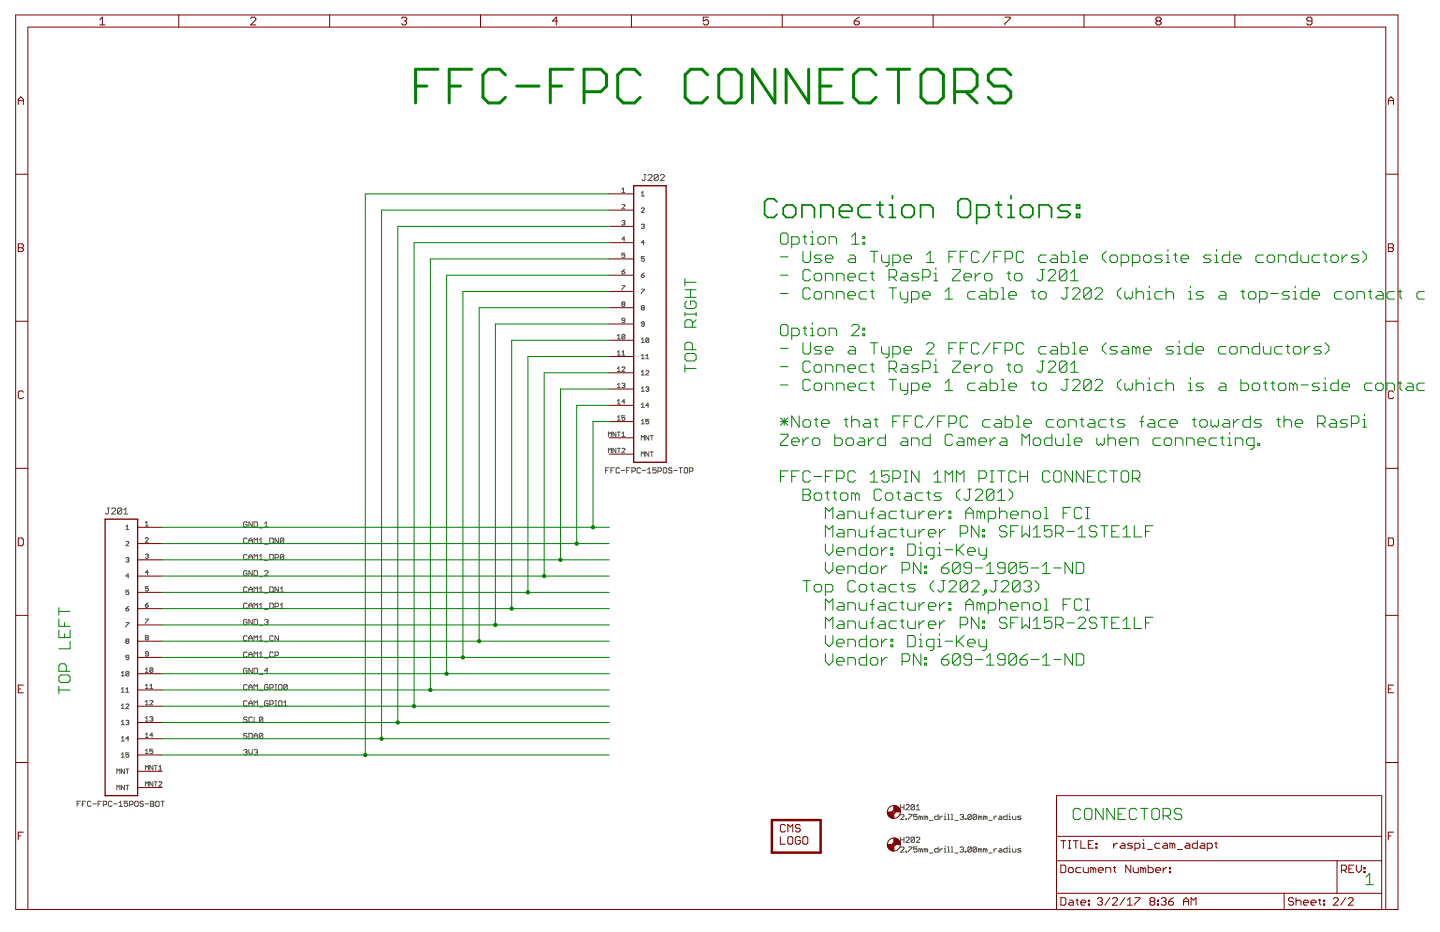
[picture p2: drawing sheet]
<?xml version="1.0" encoding="utf-8"?>
<!DOCTYPE eagle SYSTEM "eagle.dtd">
<eagle version="7.7.0">
<drawing>
<settings>
<setting alwaysvectorfont="yes"/>
<setting verticaltext="up"/>
</settings>
<grid distance="0.1" unitdist="inch" unit="inch" style="lines" multiple="1" display="no" altdistance="0.01" altunitdist="inch" altunit="inch"/>
<schematic xreflabel="%F%N/%S.%C%R" xrefpart="/%S.%C%R">
<libraries>
<library name="daqcs">
<symbols>
<symbol name="FRAME_B_L">
<frame x1="0" y1="0" x2="431.8" y2="279.4" columns="9" rows="6" layer="94" border-bottom="no"/>
</symbol>
<symbol name="DOCFIELD">
<wire x1="0" y1="0" x2="71.12" y2="0" width="0.1016" layer="94"/>
<wire x1="101.6" y1="15.24" x2="87.63" y2="15.24" width="0.1016" layer="94"/>
<wire x1="0" y1="0" x2="0" y2="5.08" width="0.1016" layer="94"/>
<wire x1="0" y1="5.08" x2="71.12" y2="5.08" width="0.1016" layer="94"/>
<wire x1="0" y1="5.08" x2="0" y2="15.24" width="0.1016" layer="94"/>
<wire x1="101.6" y1="15.24" x2="101.6" y2="5.08" width="0.1016" layer="94"/>
<wire x1="71.12" y1="5.08" x2="71.12" y2="0" width="0.1016" layer="94"/>
<wire x1="71.12" y1="5.08" x2="87.63" y2="5.08" width="0.1016" layer="94"/>
<wire x1="71.12" y1="0" x2="101.6" y2="0" width="0.1016" layer="94"/>
<wire x1="87.63" y1="15.24" x2="87.63" y2="5.08" width="0.1016" layer="94"/>
<wire x1="87.63" y1="15.24" x2="0" y2="15.24" width="0.1016" layer="94"/>
<wire x1="87.63" y1="5.08" x2="101.6" y2="5.08" width="0.1016" layer="94"/>
<wire x1="101.6" y1="5.08" x2="101.6" y2="0" width="0.1016" layer="94"/>
<wire x1="0" y1="15.24" x2="0" y2="22.86" width="0.1016" layer="94"/>
<wire x1="101.6" y1="35.56" x2="0" y2="35.56" width="0.1016" layer="94"/>
<wire x1="101.6" y1="35.56" x2="101.6" y2="22.86" width="0.1016" layer="94"/>
<wire x1="0" y1="22.86" x2="101.6" y2="22.86" width="0.1016" layer="94"/>
<wire x1="0" y1="22.86" x2="0" y2="35.56" width="0.1016" layer="94"/>
<wire x1="101.6" y1="22.86" x2="101.6" y2="15.24" width="0.1016" layer="94"/>
<text x="1.27" y="1.27" size="2.54" layer="94">Date:</text>
<text x="12.7" y="1.27" size="2.54" layer="94">&gt;LAST_DATE_TIME</text>
<text x="72.39" y="1.27" size="2.54" layer="94">Sheet:</text>
<text x="86.36" y="1.27" size="2.54" layer="94">&gt;SHEET</text>
<text x="88.9" y="11.43" size="2.54" layer="94">REV:</text>
<text x="1.27" y="19.05" size="2.54" layer="94">TITLE:</text>
<text x="1.27" y="11.43" size="2.54" layer="94">Document Number:</text>
<text x="17.78" y="19.05" size="2.54" layer="94">&gt;DRAWING_NAME</text>
</symbol>
<symbol name="FFC-FPC-15POS">
<pin name="2" x="12.7" y="35.56" rot="R180"/>
<pin name="3" x="12.7" y="30.48" rot="R180"/>
<pin name="1" x="12.7" y="40.64" rot="R180"/>
<wire x1="-5.08" y1="-43.18" x2="-5.08" y2="43.18" width="0.4064" layer="94"/>
<wire x1="-5.08" y1="43.18" x2="5.08" y2="43.18" width="0.4064" layer="94"/>
<wire x1="5.08" y1="43.18" x2="5.08" y2="-43.18" width="0.4064" layer="94"/>
<wire x1="5.08" y1="-43.18" x2="-5.08" y2="-43.18" width="0.4064" layer="94"/>
<text x="-5.08" y="45.72" size="2.0828" layer="95" align="center-left">&gt;NAME</text>
<text x="0" y="-45.72" size="1.778" layer="96" align="center">&gt;VALUE</text>
<pin name="4" x="12.7" y="25.4" rot="R180"/>
<pin name="5" x="12.7" y="20.32" rot="R180"/>
<pin name="6" x="12.7" y="15.24" rot="R180"/>
<pin name="7" x="12.7" y="10.16" rot="R180"/>
<pin name="8" x="12.7" y="5.08" rot="R180"/>
<pin name="9" x="12.7" y="0" rot="R180"/>
<pin name="10" x="12.7" y="-5.08" rot="R180"/>
<pin name="11" x="12.7" y="-10.16" rot="R180"/>
<pin name="12" x="12.7" y="-15.24" rot="R180"/>
<pin name="13" x="12.7" y="-20.32" rot="R180"/>
<pin name="14" x="12.7" y="-25.4" rot="R180"/>
<pin name="15" x="12.7" y="-30.48" rot="R180"/>
<pin name="MNT@1" x="12.7" y="-35.56" rot="R180"/>
<pin name="MNT@2" x="12.7" y="-40.64" rot="R180"/>
</symbol>
<symbol name="TOC-10">
<text x="2.54" y="78.74" size="6.4516" layer="91">SHEET</text>
<text x="40.64" y="78.74" size="6.4516" layer="91">SHEET NAME</text>
<text x="15.24" y="71.12" size="3.81" layer="91">1</text>
<text x="15.24" y="63.5" size="3.81" layer="91">2</text>
<text x="15.24" y="55.88" size="3.81" layer="91">3</text>
<text x="15.24" y="48.26" size="3.81" layer="91">4</text>
<text x="15.24" y="40.64" size="3.81" layer="91">5</text>
<text x="15.24" y="33.02" size="3.81" layer="91">6</text>
<text x="15.24" y="25.4" size="3.81" layer="91">7</text>
<text x="15.24" y="17.78" size="3.81" layer="91">8</text>
<text x="15.24" y="10.16" size="3.81" layer="91">9</text>
<text x="15.24" y="2.54" size="3.81" layer="91">10</text>
<text x="81.28" y="96.52" size="7.62" layer="91" ratio="10" align="center">TABLE OF CONTENTS</text>
<wire x1="0" y1="86.36" x2="35.56" y2="86.36" width="1.27" layer="91"/>
<wire x1="35.56" y1="86.36" x2="165.1" y2="86.36" width="1.27" layer="91"/>
<wire x1="165.1" y1="86.36" x2="165.1" y2="76.2" width="1.27" layer="91"/>
<wire x1="165.1" y1="76.2" x2="35.56" y2="76.2" width="1.27" layer="91"/>
<wire x1="35.56" y1="76.2" x2="0" y2="76.2" width="1.27" layer="91"/>
<wire x1="0" y1="76.2" x2="0" y2="86.36" width="1.27" layer="91"/>
<wire x1="35.56" y1="86.36" x2="35.56" y2="76.2" width="1.27" layer="91"/>
<wire x1="165.1" y1="7.62" x2="165.1" y2="15.24" width="0.635" layer="91"/>
<wire x1="165.1" y1="22.86" x2="165.1" y2="30.48" width="0.635" layer="91"/>
<wire x1="165.1" y1="38.1" x2="165.1" y2="45.72" width="0.635" layer="91"/>
<wire x1="165.1" y1="53.34" x2="165.1" y2="60.96" width="0.635" layer="91"/>
<wire x1="165.1" y1="60.96" x2="165.1" y2="68.58" width="0.635" layer="91"/>
<wire x1="165.1" y1="68.58" x2="165.1" y2="76.2" width="0.635" layer="91"/>
<wire x1="0" y1="0" x2="0" y2="7.62" width="0.635" layer="91"/>
<wire x1="0" y1="15.24" x2="0" y2="22.86" width="0.635" layer="91"/>
<wire x1="0" y1="30.48" x2="0" y2="38.1" width="0.635" layer="91"/>
<wire x1="0" y1="45.72" x2="0" y2="53.34" width="0.635" layer="91"/>
<wire x1="0" y1="60.96" x2="0" y2="68.58" width="0.635" layer="91"/>
<wire x1="0" y1="68.58" x2="0" y2="76.2" width="0.635" layer="91"/>
<wire x1="0" y1="68.58" x2="165.1" y2="68.58" width="0.635" layer="91"/>
<wire x1="165.1" y1="60.96" x2="0" y2="60.96" width="0.635" layer="91"/>
<wire x1="0" y1="60.96" x2="0" y2="53.34" width="0.635" layer="91"/>
<wire x1="0" y1="53.34" x2="165.1" y2="53.34" width="0.635" layer="91"/>
<wire x1="165.1" y1="53.34" x2="165.1" y2="45.72" width="0.635" layer="91"/>
<wire x1="165.1" y1="45.72" x2="0" y2="45.72" width="0.635" layer="91"/>
<wire x1="0" y1="45.72" x2="0" y2="38.1" width="0.635" layer="91"/>
<wire x1="0" y1="38.1" x2="165.1" y2="38.1" width="0.635" layer="91"/>
<wire x1="165.1" y1="38.1" x2="165.1" y2="30.48" width="0.635" layer="91"/>
<wire x1="165.1" y1="30.48" x2="0" y2="30.48" width="0.635" layer="91"/>
<wire x1="0" y1="30.48" x2="0" y2="22.86" width="0.635" layer="91"/>
<wire x1="0" y1="22.86" x2="165.1" y2="22.86" width="0.635" layer="91"/>
<wire x1="165.1" y1="22.86" x2="165.1" y2="15.24" width="0.635" layer="91"/>
<wire x1="165.1" y1="15.24" x2="0" y2="15.24" width="0.635" layer="91"/>
<wire x1="0" y1="15.24" x2="0" y2="7.62" width="0.635" layer="91"/>
<wire x1="0" y1="7.62" x2="165.1" y2="7.62" width="0.635" layer="91"/>
<wire x1="165.1" y1="7.62" x2="165.1" y2="0" width="0.635" layer="91"/>
<wire x1="165.1" y1="0" x2="0" y2="0" width="0.635" layer="91"/>
<wire x1="35.56" y1="0" x2="35.56" y2="76.2" width="0.635" layer="91"/>
</symbol>
<symbol name="CMS_LOGO">
<text x="0" y="0" size="2.54" layer="94">CMS
LOGO</text>
<wire x1="-2.54" y1="-2.54" x2="12.7" y2="-2.54" width="0.762" layer="94"/>
<wire x1="12.7" y1="-2.54" x2="12.7" y2="7.62" width="0.762" layer="94"/>
<wire x1="12.7" y1="7.62" x2="-2.54" y2="7.62" width="0.762" layer="94"/>
<wire x1="-2.54" y1="7.62" x2="-2.54" y2="-2.54" width="0.762" layer="94"/>
</symbol>
<symbol name="MOUNT-HOLE">
<wire x1="0" y1="1.27" x2="1.27" y2="0" width="1.524" layer="94" curve="-90" cap="flat"/>
<wire x1="-1.27" y1="0" x2="0" y2="-1.27" width="1.524" layer="94" curve="90" cap="flat"/>
<wire x1="-0.508" y1="0" x2="0.508" y2="0" width="0.0508" layer="94"/>
<wire x1="0" y1="0.508" x2="0" y2="-0.508" width="0.0508" layer="94"/>
<circle x="0" y="0" radius="2.032" width="0.0508" layer="94"/>
<circle x="0" y="0" radius="0.508" width="0.0508" layer="94"/>
<text x="2.032" y="0.5842" size="1.778" layer="95">&gt;NAME</text>
<text x="2.032" y="-2.4638" size="1.778" layer="96">&gt;VALUE</text>
</symbol>
</symbols>
<devicesets>
<deviceset name="FRAME_B_L" prefix="FRAME" uservalue="yes">
<gates>
<gate name="G$1" symbol="FRAME_B_L" x="0" y="0" addlevel="always"/>
<gate name="G$2" symbol="DOCFIELD" x="325.12" y="0" addlevel="always"/>
</gates>
<devices>
<device name="">
<technologies>
<technology name="">
<attribute name="_EXTERNAL_" value="" constant="no"/>
</technology>
</technologies>
</device>
</devices>
</deviceset>
<deviceset name="FFC-FPC-15POS" prefix="J" uservalue="yes">
<gates>
<gate name="G$1" symbol="FFC-FPC-15POS" x="0" y="0"/>
</gates>
<devices>
<device name="_SMT" package="FFC-FPC-100P060X200-15N">
<connects>
<connect gate="G$1" pin="1" pad="1"/>
<connect gate="G$1" pin="10" pad="10"/>
<connect gate="G$1" pin="11" pad="11"/>
<connect gate="G$1" pin="12" pad="12"/>
<connect gate="G$1" pin="13" pad="13"/>
<connect gate="G$1" pin="14" pad="14"/>
<connect gate="G$1" pin="15" pad="15"/>
<connect gate="G$1" pin="2" pad="2"/>
<connect gate="G$1" pin="3" pad="3"/>
<connect gate="G$1" pin="4" pad="4"/>
<connect gate="G$1" pin="5" pad="5"/>
<connect gate="G$1" pin="6" pad="6"/>
<connect gate="G$1" pin="7" pad="7"/>
<connect gate="G$1" pin="8" pad="8"/>
<connect gate="G$1" pin="9" pad="9"/>
<connect gate="G$1" pin="MNT@1" pad="MNT1"/>
<connect gate="G$1" pin="MNT@2" pad="MNT2"/>
</connects>
<technologies>
<technology name="_FFC15">
<attribute name="CONTACT_LOCATION" value="TOP" constant="no"/>
<attribute name="DATASHEET" value="/Users/cschwab/Documents/School_Work/RIT_5/Fall_2016/MSD/git_repo/HW/docs/projects/raspi_zero_power_sensor_hat/datasheets/connectors/ffc_fpc/sfw12lf.pdf" constant="no"/>
<attribute name="FINISH" value="TIN" constant="no"/>
<attribute name="FLEX_TYPE" value="FFC,FPC" constant="no"/>
<attribute name="LOCKING" value="YES" constant="no"/>
<attribute name="MANUFACTURER" value="Amphenol" constant="no"/>
<attribute name="MANUFACTURER_PN" value="SFW15R-2STE1LF" constant="no"/>
<attribute name="MAX_CURRENT" value="1.0A" constant="no"/>
<attribute name="MOUNT_ANGLE" value="RIGHT" constant="no"/>
<attribute name="MOUNT_TYPE" value="SMT" constant="no"/>
<attribute name="PITCH" value="1.0mm" constant="no"/>
<attribute name="POSITIONS" value="15" constant="no"/>
<attribute name="VALUE" value="FFC-FPC-15POS-TOP" constant="no"/>
<attribute name="VENDOR" value="Digi-key" constant="no"/>
<attribute name="VENDOR_PN" value="609-1906-1-ND" constant="no"/>
</technology>
<technology name="_FFC15_BOT">
<attribute name="CONTACT_LOCATION" value="BOTTOM" constant="no"/>
<attribute name="DATASHEET" value="/Users/cschwab/Documents/School_Work/RIT_5/Fall_2016/MSD/git_repo/HW/docs/projects/raspi_zero_power_sensor_hat/datasheets/connectors/ffc_fpc/sfw12lf.pdf" constant="no"/>
<attribute name="FINISH" value="TIN" constant="no"/>
<attribute name="FLEX_TYPE" value="FFC,FPC" constant="no"/>
<attribute name="LOCKING" value="YES" constant="no"/>
<attribute name="MANUFACTURER" value="Amphenol" constant="no"/>
<attribute name="MANUFACTURER_PN" value="SFW15R-1STE1LF" constant="no"/>
<attribute name="MAX_CURRENT" value="1.0A" constant="no"/>
<attribute name="MOUNT_ANGLE" value="RIGHT" constant="no"/>
<attribute name="MOUNT_TYPE" value="SMT" constant="no"/>
<attribute name="PITCH" value="1.0mm" constant="no"/>
<attribute name="POSITIONS" value="15" constant="no"/>
<attribute name="VALUE" value="FFC-FPC-15POS-BOT" constant="no"/>
<attribute name="VENDOR" value="Digi-key" constant="no"/>
<attribute name="VENDOR_PN" value="609-1905-1-ND" constant="no"/>
</technology>
</technologies>
</device>
</devices>
</deviceset>
<deviceset name="TOC-10" prefix="TOC" uservalue="yes">
<gates>
<gate name="G$1" symbol="TOC-10" x="0" y="0"/>
</gates>
<devices>
<device name="">
<technologies>
<technology name="">
<attribute name="_EXTERNAL_" value="" constant="no"/>
</technology>
</technologies>
</device>
</devices>
</deviceset>
<deviceset name="CMS_LOGO" prefix="LOGO" uservalue="yes">
<gates>
<gate name="G$1" symbol="CMS_LOGO" x="0" y="0"/>
</gates>
<devices>
<device name="" package="CMS_LOGO">
<technologies>
<technology name=""/>
</technologies>
</device>
</devices>
</deviceset>
<deviceset name="MOUNT-HOLE" prefix="H" uservalue="yes">
<gates>
<gate name="G$1" symbol="MOUNT-HOLE" x="0" y="0"/>
</gates>
<devices>
<device name="_2.75_3.0" package="2,75_3,0_HOLE_RASPI">
<technologies>
<technology name="">
<attribute name="DATASHEET" value="HW/docs/projects/raspi_zero_power_sensor_hat/mechanicals/rpi-zero-v1_2_dimensions.pdf" constant="no"/>
<attribute name="VALUE" value="2.75mm_drill_3.00mm_radius" constant="no"/>
</technology>
</technologies>
</device>
<device name="_2.2_2.0" package="2,2_2,0_HOLE_RASPI_CAM">
<technologies>
<technology name="">
<attribute name="DATASHEET" value="HW/docs/projects/raspi_zero_power_sensor_hat/mechanicals/rpi-cam-v2_1-dimensions.pdf" constant="no"/>
<attribute name="VALUE" value="2.2mm_drill_2.0mm_radius" constant="no"/>
</technology>
</technologies>
</device>
</devices>
</deviceset>
</devicesets>
</library>
</libraries>
<attributes>
</attributes>
<variantdefs>
<variantdef name="POR" current="yes"/>
</variantdefs>
<classes>
<class number="0" name="default" width="0" drill="0">
</class>
</classes>
<parts>
<part name="FRAME101" library="daqcs" deviceset="FRAME_B_L" device=""/>
<part name="FRAME201" library="daqcs" deviceset="FRAME_B_L" device=""/>
<part name="J201" library="daqcs" deviceset="FFC-FPC-15POS" device="_SMT" technology="_FFC15_BOT" value="FFC-FPC-15POS-BOT"/>
<part name="TOC101" library="daqcs" deviceset="TOC-10" device=""/>
<part name="J202" library="daqcs" deviceset="FFC-FPC-15POS" device="_SMT" technology="_FFC15" value="FFC-FPC-15POS-TOP"/>
<part name="LOGO201" library="daqcs" deviceset="CMS_LOGO" device=""/>
<part name="H201" library="daqcs" deviceset="MOUNT-HOLE" device="_2.75_3.0" value="2.75mm_drill_3.00mm_radius"/>
<part name="H202" library="daqcs" deviceset="MOUNT-HOLE" device="_2.75_3.0" value="2.75mm_drill_3.00mm_radius"/>
</parts>
<sheets>
<sheet>
<plain>
<text x="40.64" y="256.54" size="11.43" layer="91">RASPBERRY PI ZERO POWER SENSOR HAT</text>
<text x="81.28" y="190.5" size="3.81" layer="91">TITLE_TOC</text>
<text x="81.28" y="182.88" size="3.81" layer="91">CONNECTORS</text>
<text x="330.2" y="27.94" size="3.81" layer="91">TITLE_TOC</text>
<text x="421.64" y="7.62" size="3.81" layer="91">1</text>
<text x="327.66" y="60.96" size="3.81" layer="91">ENGINEER: CHRIS SCHWAB</text>
<text x="340.36" y="68.58" size="3.81" layer="91">TEAM: P17105</text>
<text x="335.28" y="76.2" size="3.81" layer="91">DESIGN: 001-005-01</text>
</plain>
<instances>
<instance part="FRAME101" gate="G$1" x="0" y="0"/>
<instance part="FRAME101" gate="G$2" x="325.12" y="0"/>
<instance part="TOC101" gate="G$1" x="40.64" y="119.38"/>
</instances>
<busses>
</busses>
<nets>
</nets>
</sheet>
<sheet>
<plain>
<text x="124.46" y="251.46" size="11.43" layer="91">FFC-FPC CONNECTORS</text>
<text x="15.24" y="81.28" size="3.81" layer="91" rot="R90" align="center">TOP LEFT</text>
<text x="210.82" y="182.88" size="3.81" layer="91" rot="R90" align="center">TOP RIGHT</text>
<text x="233.68" y="215.9" size="6.35" layer="91">Connection Options:</text>
<text x="238.76" y="76.2" size="3.81" layer="91">Option 1:
- Use a Type 1 FFC/FPC cable (opposite side conductors)
- Connect RasPi Zero to J201
- Connect Type 1 cable to J202 (which is a top-side contact connector)

Option 2:
- Use a Type 2 FFC/FPC cable (same side conductors)
- Connect RasPi Zero to J201
- Connect Type 1 cable to J202 (which is a bottom-side contact connector)

*Note that FFC/FPC cable contacts face towards the RasPi
Zero board and Camera Module when connecting.

FFC-FPC 15PIN 1MM PITCH CONNECTOR
  Bottom Cotacts (J201)
    Manufacturer: Amphenol FCI
    Manufacturer PN: SFW15R-1STE1LF
    Vendor: Digi-Key
    Vendor PN: 609-1905-1-ND
  Top Cotacts (J202,J203)
    Manufacturer: Amphenol FCI
    Manufacturer PN: SFW15R-2STE1LF 
    Vendor: Digi-Key
    Vendor PN: 609-1906-1-ND </text>
<text x="330.2" y="27.94" size="3.81" layer="91">CONNECTORS</text>
<text x="421.64" y="7.62" size="3.81" layer="91">1</text>
</plain>
<instances>
<instance part="FRAME201" gate="G$1" x="0" y="0"/>
<instance part="FRAME201" gate="G$2" x="325.12" y="0"/>
<instance part="J201" gate="G$1" x="33.02" y="78.74"/>
<instance part="J202" gate="G$1" x="198.12" y="182.88" rot="MR0"/>
<instance part="LOGO201" gate="G$1" x="238.76" y="20.32"/>
<instance part="H201" gate="G$1" x="274.32" y="30.48"/>
<instance part="H202" gate="G$1" x="274.32" y="20.32"/>
</instances>
<busses>
</busses>
<nets>
<net name="GND_4" class="0">
<segment>
<pinref part="J201" gate="G$1" pin="10"/>
<wire x1="45.72" y1="73.66" x2="134.62" y2="73.66" width="0.1524" layer="91"/>
<label x="71.12" y="73.66" size="1.778" layer="95"/>
<pinref part="J202" gate="G$1" pin="6"/>
<wire x1="134.62" y1="73.66" x2="185.42" y2="73.66" width="0.1524" layer="91"/>
<wire x1="134.62" y1="73.66" x2="134.62" y2="198.12" width="0.1524" layer="91"/>
<wire x1="134.62" y1="198.12" x2="185.42" y2="198.12" width="0.1524" layer="91"/>
<junction x="134.62" y="73.66"/>
</segment>
</net>
<net name="CAM1_DN0" class="0">
<segment>
<pinref part="J201" gate="G$1" pin="2"/>
<wire x1="45.72" y1="114.3" x2="175.26" y2="114.3" width="0.1524" layer="91"/>
<label x="71.12" y="114.3" size="1.778" layer="95"/>
<pinref part="J202" gate="G$1" pin="14"/>
<wire x1="175.26" y1="114.3" x2="185.42" y2="114.3" width="0.1524" layer="91"/>
<wire x1="175.26" y1="114.3" x2="175.26" y2="157.48" width="0.1524" layer="91"/>
<wire x1="175.26" y1="157.48" x2="185.42" y2="157.48" width="0.1524" layer="91"/>
<junction x="175.26" y="114.3"/>
</segment>
</net>
<net name="CAM1_DP0" class="0">
<segment>
<pinref part="J201" gate="G$1" pin="3"/>
<wire x1="45.72" y1="109.22" x2="170.18" y2="109.22" width="0.1524" layer="91"/>
<label x="71.12" y="109.22" size="1.778" layer="95"/>
<pinref part="J202" gate="G$1" pin="13"/>
<wire x1="170.18" y1="109.22" x2="185.42" y2="109.22" width="0.1524" layer="91"/>
<wire x1="170.18" y1="109.22" x2="170.18" y2="162.56" width="0.1524" layer="91"/>
<wire x1="170.18" y1="162.56" x2="185.42" y2="162.56" width="0.1524" layer="91"/>
<junction x="170.18" y="109.22"/>
</segment>
</net>
<net name="CAM1_DP1" class="0">
<segment>
<pinref part="J201" gate="G$1" pin="6"/>
<wire x1="45.72" y1="93.98" x2="154.94" y2="93.98" width="0.1524" layer="91"/>
<label x="71.12" y="93.98" size="1.778" layer="95"/>
<pinref part="J202" gate="G$1" pin="10"/>
<wire x1="154.94" y1="93.98" x2="185.42" y2="93.98" width="0.1524" layer="91"/>
<wire x1="154.94" y1="93.98" x2="154.94" y2="177.8" width="0.1524" layer="91"/>
<wire x1="154.94" y1="177.8" x2="185.42" y2="177.8" width="0.1524" layer="91"/>
<junction x="154.94" y="93.98"/>
</segment>
</net>
<net name="CAM1_CN" class="0">
<segment>
<pinref part="J201" gate="G$1" pin="8"/>
<wire x1="45.72" y1="83.82" x2="144.78" y2="83.82" width="0.1524" layer="91"/>
<label x="71.12" y="83.82" size="1.778" layer="95"/>
<pinref part="J202" gate="G$1" pin="8"/>
<wire x1="144.78" y1="83.82" x2="185.42" y2="83.82" width="0.1524" layer="91"/>
<wire x1="144.78" y1="83.82" x2="144.78" y2="187.96" width="0.1524" layer="91"/>
<wire x1="144.78" y1="187.96" x2="185.42" y2="187.96" width="0.1524" layer="91"/>
<junction x="144.78" y="83.82"/>
</segment>
</net>
<net name="CAM1_CP" class="0">
<segment>
<pinref part="J201" gate="G$1" pin="9"/>
<wire x1="45.72" y1="78.74" x2="139.7" y2="78.74" width="0.1524" layer="91"/>
<label x="71.12" y="78.74" size="1.778" layer="95"/>
<pinref part="J202" gate="G$1" pin="7"/>
<wire x1="139.7" y1="78.74" x2="185.42" y2="78.74" width="0.1524" layer="91"/>
<wire x1="139.7" y1="78.74" x2="139.7" y2="193.04" width="0.1524" layer="91"/>
<wire x1="139.7" y1="193.04" x2="185.42" y2="193.04" width="0.1524" layer="91"/>
<junction x="139.7" y="78.74"/>
</segment>
</net>
<net name="SCL0" class="0">
<segment>
<pinref part="J201" gate="G$1" pin="13"/>
<wire x1="45.72" y1="58.42" x2="119.38" y2="58.42" width="0.1524" layer="91"/>
<label x="71.12" y="58.42" size="1.778" layer="95"/>
<pinref part="J202" gate="G$1" pin="3"/>
<wire x1="119.38" y1="58.42" x2="185.42" y2="58.42" width="0.1524" layer="91"/>
<wire x1="119.38" y1="58.42" x2="119.38" y2="213.36" width="0.1524" layer="91"/>
<wire x1="119.38" y1="213.36" x2="185.42" y2="213.36" width="0.1524" layer="91"/>
<junction x="119.38" y="58.42"/>
</segment>
</net>
<net name="SDA0" class="0">
<segment>
<pinref part="J201" gate="G$1" pin="14"/>
<wire x1="45.72" y1="53.34" x2="114.3" y2="53.34" width="0.1524" layer="91"/>
<label x="71.12" y="53.34" size="1.778" layer="95"/>
<pinref part="J202" gate="G$1" pin="2"/>
<wire x1="114.3" y1="53.34" x2="185.42" y2="53.34" width="0.1524" layer="91"/>
<wire x1="114.3" y1="53.34" x2="114.3" y2="218.44" width="0.1524" layer="91"/>
<wire x1="114.3" y1="218.44" x2="185.42" y2="218.44" width="0.1524" layer="91"/>
<junction x="114.3" y="53.34"/>
</segment>
</net>
<net name="3V3" class="0">
<segment>
<pinref part="J201" gate="G$1" pin="15"/>
<wire x1="45.72" y1="48.26" x2="109.22" y2="48.26" width="0.1524" layer="91"/>
<label x="71.12" y="48.26" size="1.778" layer="95"/>
<pinref part="J202" gate="G$1" pin="1"/>
<wire x1="109.22" y1="48.26" x2="185.42" y2="48.26" width="0.1524" layer="91"/>
<wire x1="109.22" y1="48.26" x2="109.22" y2="223.52" width="0.1524" layer="91"/>
<wire x1="109.22" y1="223.52" x2="185.42" y2="223.52" width="0.1524" layer="91"/>
<junction x="109.22" y="48.26"/>
</segment>
</net>
<net name="CAM1_DN1" class="0">
<segment>
<pinref part="J202" gate="G$1" pin="11"/>
<wire x1="160.02" y1="172.72" x2="185.42" y2="172.72" width="0.1524" layer="91"/>
<wire x1="160.02" y1="172.72" x2="160.02" y2="99.06" width="0.1524" layer="91"/>
<pinref part="J201" gate="G$1" pin="5"/>
<wire x1="45.72" y1="99.06" x2="160.02" y2="99.06" width="0.1524" layer="91"/>
<label x="71.12" y="99.06" size="1.778" layer="95"/>
<wire x1="160.02" y1="99.06" x2="185.42" y2="99.06" width="0.1524" layer="91"/>
<junction x="160.02" y="99.06"/>
</segment>
</net>
<net name="CAM_GPIO1" class="0">
<segment>
<pinref part="J201" gate="G$1" pin="12"/>
<wire x1="45.72" y1="63.5" x2="124.46" y2="63.5" width="0.1524" layer="91"/>
<label x="71.12" y="63.5" size="1.778" layer="95"/>
<pinref part="J202" gate="G$1" pin="4"/>
<wire x1="124.46" y1="63.5" x2="185.42" y2="63.5" width="0.1524" layer="91"/>
<wire x1="124.46" y1="63.5" x2="124.46" y2="208.28" width="0.1524" layer="91"/>
<wire x1="124.46" y1="208.28" x2="185.42" y2="208.28" width="0.1524" layer="91"/>
<junction x="124.46" y="63.5"/>
</segment>
</net>
<net name="CAM_GPIO0" class="0">
<segment>
<pinref part="J201" gate="G$1" pin="11"/>
<wire x1="45.72" y1="68.58" x2="129.54" y2="68.58" width="0.1524" layer="91"/>
<label x="71.12" y="68.58" size="1.778" layer="95"/>
<pinref part="J202" gate="G$1" pin="5"/>
<wire x1="129.54" y1="68.58" x2="185.42" y2="68.58" width="0.1524" layer="91"/>
<wire x1="129.54" y1="68.58" x2="129.54" y2="203.2" width="0.1524" layer="91"/>
<wire x1="129.54" y1="203.2" x2="185.42" y2="203.2" width="0.1524" layer="91"/>
<junction x="129.54" y="68.58"/>
</segment>
</net>
<net name="GND_1" class="0">
<segment>
<pinref part="J201" gate="G$1" pin="1"/>
<wire x1="45.72" y1="119.38" x2="180.34" y2="119.38" width="0.1524" layer="91"/>
<label x="71.12" y="119.38" size="1.778" layer="95"/>
<wire x1="180.34" y1="119.38" x2="185.42" y2="119.38" width="0.1524" layer="91"/>
<wire x1="180.34" y1="119.38" x2="180.34" y2="152.4" width="0.1524" layer="91"/>
<junction x="180.34" y="119.38"/>
<pinref part="J202" gate="G$1" pin="15"/>
<wire x1="180.34" y1="152.4" x2="185.42" y2="152.4" width="0.1524" layer="91"/>
</segment>
</net>
<net name="GND_2" class="0">
<segment>
<pinref part="J201" gate="G$1" pin="4"/>
<wire x1="45.72" y1="104.14" x2="165.1" y2="104.14" width="0.1524" layer="91"/>
<label x="71.12" y="104.14" size="1.778" layer="95"/>
<pinref part="J202" gate="G$1" pin="12"/>
<wire x1="165.1" y1="104.14" x2="185.42" y2="104.14" width="0.1524" layer="91"/>
<wire x1="165.1" y1="104.14" x2="165.1" y2="167.64" width="0.1524" layer="91"/>
<wire x1="165.1" y1="167.64" x2="185.42" y2="167.64" width="0.1524" layer="91"/>
<junction x="165.1" y="104.14"/>
</segment>
</net>
<net name="GND_3" class="0">
<segment>
<pinref part="J201" gate="G$1" pin="7"/>
<wire x1="45.72" y1="88.9" x2="149.86" y2="88.9" width="0.1524" layer="91"/>
<label x="71.12" y="88.9" size="1.778" layer="95"/>
<pinref part="J202" gate="G$1" pin="9"/>
<wire x1="149.86" y1="88.9" x2="185.42" y2="88.9" width="0.1524" layer="91"/>
<wire x1="149.86" y1="88.9" x2="149.86" y2="182.88" width="0.1524" layer="91"/>
<wire x1="149.86" y1="182.88" x2="185.42" y2="182.88" width="0.1524" layer="91"/>
<junction x="149.86" y="88.9"/>
</segment>
</net>
</nets>
</sheet>
</sheets>
<errors>
<approved hash="113,1,215.796,139.596,FRAME101,,,,,"/>
<approved hash="113,2,215.796,139.596,FRAME201,,,,,"/>
<approved hash="113,1,123.19,170.561,TOC101,,,,,"/>
<approved hash="113,2,281.94,63.5,LOGO1,,,,,"/>
</errors>
</schematic>
</drawing>
<compatibility>
<note version="6.3" minversion="6.2.2" severity="warning">
Since Version 6.2.2 text objects can contain more than one line,
which will not be processed correctly with this version.
</note>
</compatibility>
</eagle>
